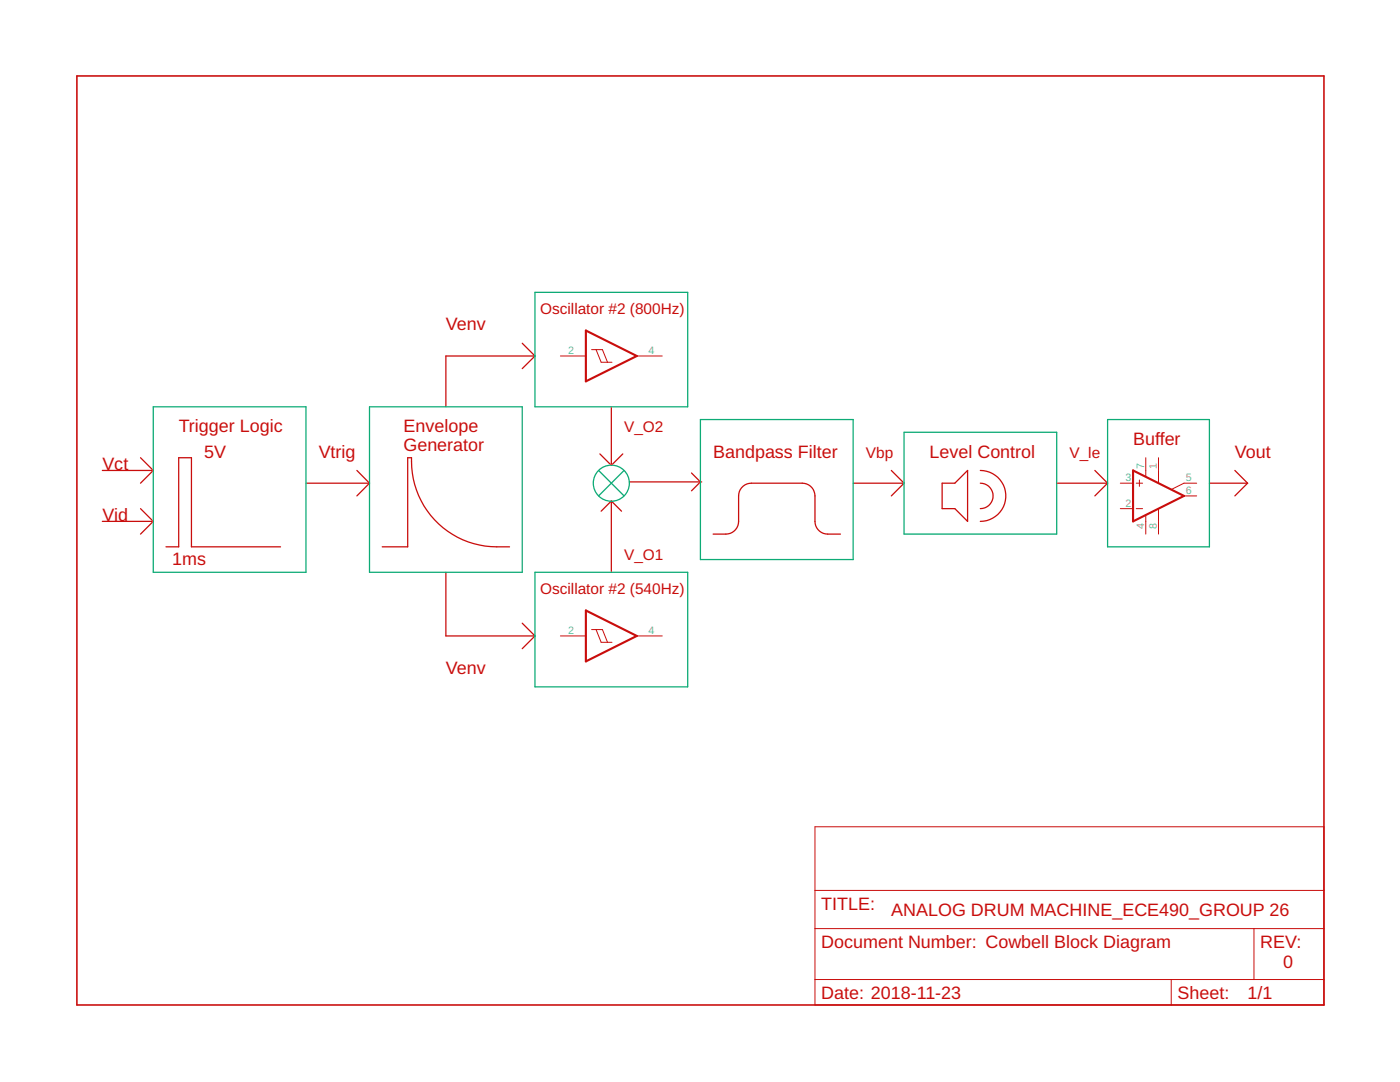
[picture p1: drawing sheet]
<?xml version="1.0" encoding="utf-8"?>
<!DOCTYPE eagle SYSTEM "eagle.dtd">
<eagle version="9.2.2">
<drawing>
<settings>
<setting alwaysvectorfont="no"/>
<setting verticaltext="up"/>
</settings>
<grid distance="0.1" unitdist="inch" unit="inch" style="lines" multiple="1" display="no" altdistance="0.01" altunitdist="inch" altunit="inch"/>
<schematic xreflabel="%F%N/%S.%C%R" xrefpart="/%S.%C%R">
<libraries>
<library name="frames">
<symbols>
<symbol name="LETTER_L">
<frame x1="0" y1="0" x2="248.92" y2="185.42" columns="12" rows="17" layer="94" border-left="no" border-top="no" border-right="no" border-bottom="no"/>
</symbol>
<symbol name="DOCFIELD">
<wire x1="0" y1="0" x2="71.12" y2="0" width="0.1016" layer="94"/>
<wire x1="101.6" y1="15.24" x2="87.63" y2="15.24" width="0.1016" layer="94"/>
<wire x1="0" y1="0" x2="0" y2="5.08" width="0.1016" layer="94"/>
<wire x1="0" y1="5.08" x2="71.12" y2="5.08" width="0.1016" layer="94"/>
<wire x1="0" y1="5.08" x2="0" y2="15.24" width="0.1016" layer="94"/>
<wire x1="101.6" y1="15.24" x2="101.6" y2="5.08" width="0.1016" layer="94"/>
<wire x1="71.12" y1="5.08" x2="71.12" y2="0" width="0.1016" layer="94"/>
<wire x1="71.12" y1="5.08" x2="87.63" y2="5.08" width="0.1016" layer="94"/>
<wire x1="71.12" y1="0" x2="101.6" y2="0" width="0.1016" layer="94"/>
<wire x1="87.63" y1="15.24" x2="87.63" y2="5.08" width="0.1016" layer="94"/>
<wire x1="87.63" y1="15.24" x2="0" y2="15.24" width="0.1016" layer="94"/>
<wire x1="87.63" y1="5.08" x2="101.6" y2="5.08" width="0.1016" layer="94"/>
<wire x1="101.6" y1="5.08" x2="101.6" y2="0" width="0.1016" layer="94"/>
<wire x1="0" y1="15.24" x2="0" y2="22.86" width="0.1016" layer="94"/>
<wire x1="101.6" y1="35.56" x2="0" y2="35.56" width="0.1016" layer="94"/>
<wire x1="101.6" y1="35.56" x2="101.6" y2="22.86" width="0.1016" layer="94"/>
<wire x1="0" y1="22.86" x2="101.6" y2="22.86" width="0.1016" layer="94"/>
<wire x1="0" y1="22.86" x2="0" y2="35.56" width="0.1016" layer="94"/>
<wire x1="101.6" y1="22.86" x2="101.6" y2="15.24" width="0.1016" layer="94"/>
<text x="1.27" y="1.27" size="2.54" layer="94">Date:</text>
<text x="12.7" y="1.27" size="2.54" layer="94">&gt;LAST_DATE_TIME</text>
<text x="72.39" y="1.27" size="2.54" layer="94">Sheet:</text>
<text x="86.36" y="1.27" size="2.54" layer="94">&gt;SHEET</text>
<text x="88.9" y="11.43" size="2.54" layer="94">REV:</text>
<text x="1.27" y="19.05" size="2.54" layer="94">TITLE:</text>
<text x="1.27" y="11.43" size="2.54" layer="94">Document Number:</text>
<text x="17.78" y="19.05" size="2.54" layer="94">&gt;DRAWING_NAME</text>
</symbol>
</symbols>
<devicesets>
<deviceset name="LETTER_L" prefix="FRAME" uservalue="yes">
<gates>
<gate name="G$1" symbol="LETTER_L" x="0" y="0"/>
<gate name="G$2" symbol="DOCFIELD" x="147.32" y="0" addlevel="must"/>
</gates>
<devices>
<device name="">
<technologies>
<technology name=""/>
</technologies>
</device>
</devices>
</deviceset>
</devicesets>
</library>
<library name="74xx-little-us">
<symbols>
<symbol name="PWRN">
<text x="-0.635" y="-0.635" size="1.778" layer="95">&gt;NAME</text>
<text x="1.905" y="-6.35" size="1.27" layer="95" rot="R90">GND</text>
<text x="1.905" y="2.54" size="1.27" layer="95" rot="R90">VCC</text>
<pin name="GND" x="0" y="-7.62" visible="pad" length="middle" direction="pwr" rot="R90"/>
<pin name="VCC" x="0" y="7.62" visible="pad" length="middle" direction="pwr" rot="R270"/>
</symbol>
<symbol name="7417">
<wire x1="-5.08" y1="5.08" x2="5.08" y2="0" width="0.4064" layer="94"/>
<wire x1="5.08" y1="0" x2="-5.08" y2="-5.08" width="0.4064" layer="94"/>
<wire x1="-5.08" y1="-5.08" x2="-5.08" y2="5.08" width="0.4064" layer="94"/>
<wire x1="-0.762" y1="-1.27" x2="-1.778" y2="1.27" width="0.1524" layer="94"/>
<wire x1="-2.032" y1="-1.27" x2="-3.048" y2="1.27" width="0.1524" layer="94"/>
<wire x1="-2.032" y1="-1.27" x2="-0.762" y2="-1.27" width="0.1524" layer="94"/>
<wire x1="-0.762" y1="-1.27" x2="0.127" y2="-1.27" width="0.1524" layer="94"/>
<wire x1="-3.937" y1="1.27" x2="-3.048" y2="1.27" width="0.1524" layer="94"/>
<wire x1="-3.048" y1="1.27" x2="-1.778" y2="1.27" width="0.1524" layer="94"/>
<text x="1.27" y="3.175" size="1.778" layer="95">&gt;NAME</text>
<text x="1.27" y="-5.08" size="1.778" layer="96">&gt;VALUE</text>
<pin name="I" x="-10.16" y="0" visible="pad" length="middle" direction="in"/>
<pin name="O" x="10.16" y="0" visible="pad" length="middle" direction="out" rot="R180"/>
</symbol>
</symbols>
<devicesets>
<deviceset name="74*1G17" prefix="IC">
<gates>
<gate name="G$2" symbol="PWRN" x="22.86" y="0" addlevel="request"/>
<gate name="G$1" symbol="7417" x="0" y="0"/>
</gates>
<devices>
<device name="DCK" package="SC70-5">
<connects>
<connect gate="G$1" pin="I" pad="2"/>
<connect gate="G$1" pin="O" pad="4"/>
<connect gate="G$2" pin="GND" pad="3"/>
<connect gate="G$2" pin="VCC" pad="5"/>
</connects>
<package3dinstances>
<package3dinstance package3d_urn="urn:adsk.eagle:package:2483/1"/>
</package3dinstances>
<technologies>
<technology name="AUC"/>
<technology name="LVC"/>
</technologies>
</device>
<device name="DBV" package="SOT23-5">
<connects>
<connect gate="G$1" pin="I" pad="2"/>
<connect gate="G$1" pin="O" pad="4"/>
<connect gate="G$2" pin="GND" pad="3"/>
<connect gate="G$2" pin="VCC" pad="5"/>
</connects>
<package3dinstances>
<package3dinstance package3d_urn="urn:adsk.eagle:package:2482/1"/>
</package3dinstances>
<technologies>
<technology name="AUC"/>
<technology name="LVC"/>
</technologies>
</device>
</devices>
</deviceset>
</devicesets>
</library>
<library name="linear">
<symbols>
<symbol name="2NUL">
<wire x1="-3.81" y1="3.175" x2="-3.81" y2="1.905" width="0.1524" layer="94"/>
<wire x1="-4.445" y1="2.54" x2="-3.175" y2="2.54" width="0.1524" layer="94"/>
<wire x1="-4.445" y1="-2.54" x2="-3.175" y2="-2.54" width="0.1524" layer="94"/>
<wire x1="-2.54" y1="5.08" x2="-2.54" y2="3.8862" width="0.1524" layer="94"/>
<wire x1="0" y1="5.0546" x2="0" y2="2.6162" width="0.1524" layer="94"/>
<wire x1="0" y1="-2.6162" x2="0" y2="-5.08" width="0.1524" layer="94"/>
<wire x1="-2.54" y1="-3.9116" x2="-2.54" y2="-5.08" width="0.1524" layer="94"/>
<wire x1="5.08" y1="2.54" x2="2.6162" y2="1.3208" width="0.1524" layer="94"/>
<wire x1="5.08" y1="0" x2="-5.08" y2="5.08" width="0.4064" layer="94"/>
<wire x1="-5.08" y1="5.08" x2="-5.08" y2="-5.08" width="0.4064" layer="94"/>
<wire x1="-5.08" y1="-5.08" x2="5.08" y2="0" width="0.4064" layer="94"/>
<text x="2.54" y="5.715" size="1.778" layer="95">&gt;NAME</text>
<text x="2.54" y="-5.08" size="1.778" layer="96">&gt;VALUE</text>
<text x="1.27" y="3.175" size="0.8128" layer="93" rot="R90">ON1</text>
<text x="3.175" y="2.54" size="0.8128" layer="93" rot="R90">ON2</text>
<text x="1.27" y="-5.08" size="0.8128" layer="93" rot="R90">OPT</text>
<text x="-1.27" y="4.445" size="0.8128" layer="93" rot="R90">V+</text>
<text x="-1.27" y="-5.715" size="0.8128" layer="93" rot="R90">V-</text>
<pin name="ON2" x="7.62" y="2.54" visible="pad" length="short" direction="pas" rot="R180"/>
<pin name="ON1" x="0" y="7.62" visible="pad" length="short" direction="pas" rot="R270"/>
<pin name="-IN" x="-7.62" y="-2.54" visible="pad" length="short" direction="in"/>
<pin name="+IN" x="-7.62" y="2.54" visible="pad" length="short" direction="in"/>
<pin name="OUT" x="7.62" y="0" visible="pad" length="short" direction="out" rot="R180"/>
<pin name="OPT" x="0" y="-7.62" visible="pad" length="short" direction="pas" rot="R90"/>
<pin name="V+" x="-2.54" y="7.62" visible="pad" length="short" direction="pwr" rot="R270"/>
<pin name="V-" x="-2.54" y="-7.62" visible="pad" length="short" direction="pwr" rot="R90"/>
</symbol>
</symbols>
<devicesets>
<deviceset name="*741" prefix="IC">
<gates>
<gate name="A" symbol="2NUL" x="2.54" y="0"/>
</gates>
<devices>
<device name="P" package="DIL08">
<connects>
<connect gate="A" pin="+IN" pad="3"/>
<connect gate="A" pin="-IN" pad="2"/>
<connect gate="A" pin="ON1" pad="1"/>
<connect gate="A" pin="ON2" pad="5"/>
<connect gate="A" pin="OPT" pad="8"/>
<connect gate="A" pin="OUT" pad="6"/>
<connect gate="A" pin="V+" pad="7"/>
<connect gate="A" pin="V-" pad="4"/>
</connects>
<package3dinstances>
<package3dinstance package3d_urn="urn:adsk.eagle:package:16409/2"/>
</package3dinstances>
<technologies>
<technology name="LM"/>
<technology name="UA"/>
</technologies>
</device>
<device name="D" package="SO08">
<connects>
<connect gate="A" pin="+IN" pad="3"/>
<connect gate="A" pin="-IN" pad="2"/>
<connect gate="A" pin="ON1" pad="1"/>
<connect gate="A" pin="ON2" pad="5"/>
<connect gate="A" pin="OPT" pad="8"/>
<connect gate="A" pin="OUT" pad="6"/>
<connect gate="A" pin="V+" pad="7"/>
<connect gate="A" pin="V-" pad="4"/>
</connects>
<package3dinstances>
<package3dinstance package3d_urn="urn:adsk.eagle:package:16404/2"/>
</package3dinstances>
<technologies>
<technology name="LM"/>
<technology name="UA"/>
</technologies>
</device>
</devices>
</deviceset>
</devicesets>
</library>
</libraries>
<attributes>
</attributes>
<variantdefs>
</variantdefs>
<classes>
<class number="0" name="default" width="0" drill="0">
</class>
</classes>
<parts>
<part name="FRAME1" library="frames" deviceset="LETTER_L" device=""/>
<part name="IC1" library="74xx-little-us" deviceset="74*1G17" device="DBV" package3d_urn="urn:adsk.eagle:package:2482/1" technology="AUC"/>
<part name="IC2" library="74xx-little-us" deviceset="74*1G17" device="DBV" package3d_urn="urn:adsk.eagle:package:2482/1" technology="AUC"/>
<part name="IC3" library="linear" deviceset="*741" device="D" package3d_urn="urn:adsk.eagle:package:16404/2" technology="LM"/>
</parts>
<sheets>
<sheet>
<plain>
<text x="162.56" y="17.78" size="2.54" layer="94">ANALOG DRUM MACHINE_ECE490_GROUP 26</text>
<text x="158.496" y="1.27" size="2.54" layer="94">2018-11-23</text>
<text x="240.792" y="7.366" size="2.54" layer="94">0</text>
<text x="181.356" y="11.43" size="2.54" layer="94">Cowbell Block Diagram</text>
<text x="20.32" y="114.3" size="2.54" layer="94">Trigger Logic</text>
<text x="92.456" y="137.922" size="2.1844" layer="94">Oscillator #2 (800Hz)</text>
<text x="127" y="109.22" size="2.54" layer="94">Bandpass Filter</text>
<text x="170.18" y="109.22" size="2.54" layer="94">Level Control</text>
<text x="210.82" y="111.76" size="2.54" layer="94">Buffer</text>
<text x="231.14" y="109.22" size="2.54" layer="94">Vout</text>
<text x="5.08" y="106.68" size="2.54" layer="94">Vct</text>
<text x="5.08" y="96.52" size="2.54" layer="94">Vid</text>
<wire x1="17.78" y1="91.44" x2="20.32" y2="91.44" width="0.254" layer="94"/>
<wire x1="20.32" y1="91.44" x2="20.32" y2="109.22" width="0.254" layer="94"/>
<wire x1="20.32" y1="109.22" x2="22.86" y2="109.22" width="0.254" layer="94"/>
<wire x1="22.86" y1="109.22" x2="22.86" y2="91.44" width="0.254" layer="94"/>
<wire x1="22.86" y1="91.44" x2="40.64" y2="91.44" width="0.254" layer="94"/>
<text x="25.4" y="109.22" size="2.54" layer="94">5V</text>
<text x="19.05" y="87.884" size="2.54" layer="94">1ms</text>
<wire x1="60.96" y1="91.44" x2="66.04" y2="91.44" width="0.254" layer="94"/>
<wire x1="66.04" y1="91.44" x2="66.04" y2="109.22" width="0.254" layer="94"/>
<wire x1="66.04" y1="109.22" x2="66.802" y2="109.22" width="0.254" layer="94"/>
<wire x1="66.802" y1="109.22" x2="66.802" y2="108.458" width="0.254" layer="94"/>
<wire x1="66.802" y1="108.458" x2="83.82" y2="91.44" width="0.254" layer="94" curve="90"/>
<wire x1="83.82" y1="91.44" x2="86.36" y2="91.44" width="0.254" layer="94"/>
<text x="81.28" y="116.84" size="2.54" layer="94" rot="R180">Envelope
Generator</text>
<wire x1="5.08" y1="106.68" x2="15.24" y2="106.68" width="0.254" layer="94"/>
<wire x1="5.08" y1="96.52" x2="15.24" y2="96.52" width="0.254" layer="94"/>
<wire x1="15.24" y1="106.68" x2="12.7" y2="109.22" width="0.254" layer="94"/>
<wire x1="12.7" y1="104.14" x2="15.24" y2="106.68" width="0.254" layer="94"/>
<wire x1="15.24" y1="96.52" x2="12.7" y2="99.06" width="0.254" layer="94"/>
<wire x1="12.7" y1="93.98" x2="15.24" y2="96.52" width="0.254" layer="94"/>
<wire x1="45.72" y1="104.14" x2="58.42" y2="104.14" width="0.254" layer="94"/>
<wire x1="58.42" y1="104.14" x2="55.88" y2="106.68" width="0.254" layer="94"/>
<wire x1="55.88" y1="101.6" x2="58.42" y2="104.14" width="0.254" layer="94"/>
<text x="92.456" y="82.042" size="2.1844" layer="94">Oscillator #2 (540Hz)</text>
<circle x="106.68" y="104.14" radius="3.5921" width="0.254" layer="91"/>
<wire x1="127" y1="93.98" x2="129.54" y2="93.98" width="0.254" layer="94"/>
<wire x1="129.54" y1="93.98" x2="132.08" y2="96.52" width="0.254" layer="94" curve="90"/>
<wire x1="132.08" y1="96.52" x2="132.08" y2="101.6" width="0.254" layer="94"/>
<wire x1="132.08" y1="101.6" x2="134.62" y2="104.14" width="0.254" layer="94" curve="-90"/>
<wire x1="134.62" y1="104.14" x2="144.78" y2="104.14" width="0.254" layer="94"/>
<wire x1="144.78" y1="104.14" x2="147.32" y2="101.6" width="0.254" layer="94" curve="-90"/>
<wire x1="147.32" y1="101.6" x2="147.32" y2="96.52" width="0.254" layer="94"/>
<wire x1="147.32" y1="96.52" x2="149.86" y2="93.98" width="0.254" layer="94" curve="90"/>
<wire x1="149.86" y1="93.98" x2="152.4" y2="93.98" width="0.254" layer="94"/>
<wire x1="175.26" y1="104.14" x2="172.72" y2="104.14" width="0.254" layer="94"/>
<wire x1="172.72" y1="104.14" x2="172.72" y2="99.06" width="0.254" layer="94"/>
<wire x1="172.72" y1="99.06" x2="175.26" y2="99.06" width="0.254" layer="94"/>
<wire x1="175.26" y1="99.06" x2="177.8" y2="96.52" width="0.254" layer="94"/>
<wire x1="177.8" y1="96.52" x2="177.8" y2="106.68" width="0.254" layer="94"/>
<wire x1="177.8" y1="106.68" x2="175.26" y2="104.14" width="0.254" layer="94"/>
<wire x1="180.34" y1="104.14" x2="180.34" y2="99.06" width="0.254" layer="94" curve="-180"/>
<wire x1="180.34" y1="106.68" x2="180.34" y2="96.52" width="0.254" layer="94" curve="-180"/>
<wire x1="73.66" y1="119.38" x2="73.66" y2="129.54" width="0.254" layer="94"/>
<wire x1="73.66" y1="129.54" x2="91.44" y2="129.54" width="0.254" layer="94"/>
<wire x1="91.44" y1="129.54" x2="88.9" y2="132.08" width="0.254" layer="94"/>
<wire x1="91.44" y1="129.54" x2="88.9" y2="127" width="0.254" layer="94"/>
<wire x1="73.66" y1="86.36" x2="73.66" y2="73.66" width="0.254" layer="94"/>
<wire x1="73.66" y1="73.66" x2="91.44" y2="73.66" width="0.254" layer="94"/>
<wire x1="91.44" y1="73.66" x2="88.9" y2="76.2" width="0.254" layer="94"/>
<wire x1="91.44" y1="73.66" x2="88.9" y2="71.12" width="0.254" layer="94"/>
<wire x1="106.68" y1="119.38" x2="106.68" y2="107.696" width="0.254" layer="94"/>
<wire x1="106.68" y1="86.36" x2="106.68" y2="100.584" width="0.254" layer="94"/>
<wire x1="110.236" y1="104.394" x2="124.46" y2="104.394" width="0.254" layer="94"/>
<wire x1="124.46" y1="104.394" x2="124.714" y2="104.394" width="0.254" layer="94"/>
<wire x1="106.68" y1="107.696" x2="108.966" y2="109.982" width="0.254" layer="94"/>
<wire x1="106.68" y1="100.584" x2="108.712" y2="98.552" width="0.254" layer="94"/>
<wire x1="106.68" y1="100.584" x2="104.648" y2="98.552" width="0.254" layer="94"/>
<wire x1="124.46" y1="104.394" x2="122.682" y2="106.172" width="0.254" layer="94"/>
<wire x1="124.46" y1="104.394" x2="122.682" y2="102.616" width="0.254" layer="94"/>
<wire x1="154.94" y1="104.14" x2="165.1" y2="104.14" width="0.254" layer="94"/>
<wire x1="165.1" y1="104.14" x2="162.56" y2="106.68" width="0.254" layer="94"/>
<wire x1="165.1" y1="104.14" x2="162.56" y2="101.6" width="0.254" layer="94"/>
<wire x1="195.58" y1="104.14" x2="205.74" y2="104.14" width="0.254" layer="94"/>
<wire x1="205.74" y1="104.14" x2="203.2" y2="106.68" width="0.254" layer="94"/>
<wire x1="205.74" y1="104.14" x2="203.2" y2="101.6" width="0.254" layer="94"/>
<wire x1="226.06" y1="104.14" x2="233.68" y2="104.14" width="0.254" layer="94"/>
<wire x1="233.68" y1="104.14" x2="231.14" y2="106.68" width="0.254" layer="94"/>
<wire x1="233.68" y1="104.14" x2="231.14" y2="101.6" width="0.254" layer="94"/>
<wire x1="106.68" y1="107.696" x2="104.394" y2="109.982" width="0.254" layer="94"/>
<text x="73.66" y="66.04" size="2.54" layer="94">Venv</text>
<text x="73.66" y="134.62" size="2.54" layer="94">Venv</text>
<text x="48.26" y="109.22" size="2.54" layer="94">Vtrig</text>
<text x="109.22" y="114.3" size="2.1844" layer="94">V_O2</text>
<text x="109.22" y="88.9" size="2.1844" layer="94">V_O1</text>
<text x="157.48" y="109.22" size="2.1844" layer="94">Vbp</text>
<text x="198.12" y="109.22" size="2.1844" layer="94">V_le</text>
</plain>
<instances>
<instance part="FRAME1" gate="G$1" x="0" y="0" smashed="yes"/>
<instance part="FRAME1" gate="G$2" x="147.32" y="0" smashed="yes">
<attribute name="SHEET" x="233.68" y="1.27" size="2.54" layer="94"/>
</instance>
<instance part="IC1" gate="G$1" x="106.68" y="129.54" smashed="yes"/>
<instance part="IC2" gate="G$1" x="106.68" y="73.66" smashed="yes"/>
<instance part="IC3" gate="A" x="215.9" y="101.6" smashed="yes"/>
</instances>
<busses>
</busses>
<nets>
<net name="N$2" class="0">
<segment>
<wire x1="91.44" y1="142.24" x2="91.44" y2="119.38" width="0.254" layer="91"/>
<wire x1="91.44" y1="119.38" x2="121.92" y2="119.38" width="0.254" layer="91"/>
<wire x1="121.92" y1="119.38" x2="121.92" y2="142.24" width="0.254" layer="91"/>
<wire x1="121.92" y1="142.24" x2="91.44" y2="142.24" width="0.254" layer="91"/>
</segment>
</net>
<net name="N$4" class="0">
<segment>
<wire x1="58.42" y1="119.38" x2="58.42" y2="86.36" width="0.254" layer="91"/>
<wire x1="58.42" y1="86.36" x2="88.9" y2="86.36" width="0.254" layer="91"/>
<wire x1="88.9" y1="86.36" x2="88.9" y2="119.38" width="0.254" layer="91"/>
<wire x1="88.9" y1="119.38" x2="58.42" y2="119.38" width="0.254" layer="91"/>
</segment>
</net>
<net name="N$5" class="0">
<segment>
<wire x1="91.44" y1="86.36" x2="91.44" y2="63.5" width="0.254" layer="91"/>
<wire x1="91.44" y1="63.5" x2="121.92" y2="63.5" width="0.254" layer="91"/>
<wire x1="121.92" y1="63.5" x2="121.92" y2="86.36" width="0.254" layer="91"/>
<wire x1="121.92" y1="86.36" x2="91.44" y2="86.36" width="0.254" layer="91"/>
</segment>
</net>
<net name="N$7" class="0">
<segment>
<wire x1="124.46" y1="116.84" x2="124.46" y2="88.9" width="0.254" layer="91"/>
<wire x1="124.46" y1="88.9" x2="154.94" y2="88.9" width="0.254" layer="91"/>
<wire x1="154.94" y1="88.9" x2="154.94" y2="116.84" width="0.254" layer="91"/>
<wire x1="154.94" y1="116.84" x2="124.46" y2="116.84" width="0.254" layer="91"/>
</segment>
</net>
<net name="N$8" class="0">
<segment>
<wire x1="165.1" y1="114.3" x2="165.1" y2="93.98" width="0.254" layer="91"/>
<wire x1="165.1" y1="93.98" x2="195.58" y2="93.98" width="0.254" layer="91"/>
<wire x1="195.58" y1="93.98" x2="195.58" y2="114.3" width="0.254" layer="91"/>
<wire x1="195.58" y1="114.3" x2="165.1" y2="114.3" width="0.254" layer="91"/>
</segment>
</net>
<net name="N$9" class="0">
<segment>
<wire x1="205.74" y1="116.84" x2="205.74" y2="91.44" width="0.254" layer="91"/>
<wire x1="205.74" y1="91.44" x2="226.06" y2="91.44" width="0.254" layer="91"/>
<wire x1="226.06" y1="91.44" x2="226.06" y2="116.84" width="0.254" layer="91"/>
<wire x1="226.06" y1="116.84" x2="205.74" y2="116.84" width="0.254" layer="91"/>
</segment>
</net>
<net name="N$10" class="0">
<segment>
<wire x1="15.24" y1="119.38" x2="15.24" y2="86.36" width="0.254" layer="91"/>
<wire x1="15.24" y1="86.36" x2="45.72" y2="86.36" width="0.254" layer="91"/>
<wire x1="45.72" y1="86.36" x2="45.72" y2="119.38" width="0.254" layer="91"/>
<wire x1="45.72" y1="119.38" x2="15.24" y2="119.38" width="0.254" layer="91"/>
</segment>
</net>
<net name="N$1" class="0">
<segment>
<wire x1="104.14" y1="106.68" x2="109.22" y2="101.6" width="0.254" layer="91"/>
</segment>
</net>
<net name="N$3" class="0">
<segment>
<wire x1="104.14" y1="101.6" x2="109.22" y2="106.68" width="0.254" layer="91"/>
</segment>
</net>
</nets>
</sheet>
</sheets>
</schematic>
</drawing>
<compatibility>
<note version="6.3" minversion="6.2.2" severity="warning">
Since Version 6.2.2 text objects can contain more than one line,
which will not be processed correctly with this version.
</note>
<note version="8.2" severity="warning">
Since Version 8.2, EAGLE supports online libraries. The ids
of those online libraries will not be understood (or retained)
with this version.
</note>
<note version="8.3" severity="warning">
Since Version 8.3, EAGLE supports URNs for individual library
assets (packages, symbols, and devices). The URNs of those assets
will not be understood (or retained) with this version.
</note>
<note version="8.3" severity="warning">
Since Version 8.3, EAGLE supports the association of 3D packages
with devices in libraries, schematics, and board files. Those 3D
packages will not be understood (or retained) with this version.
</note>
</compatibility>
</eagle>
